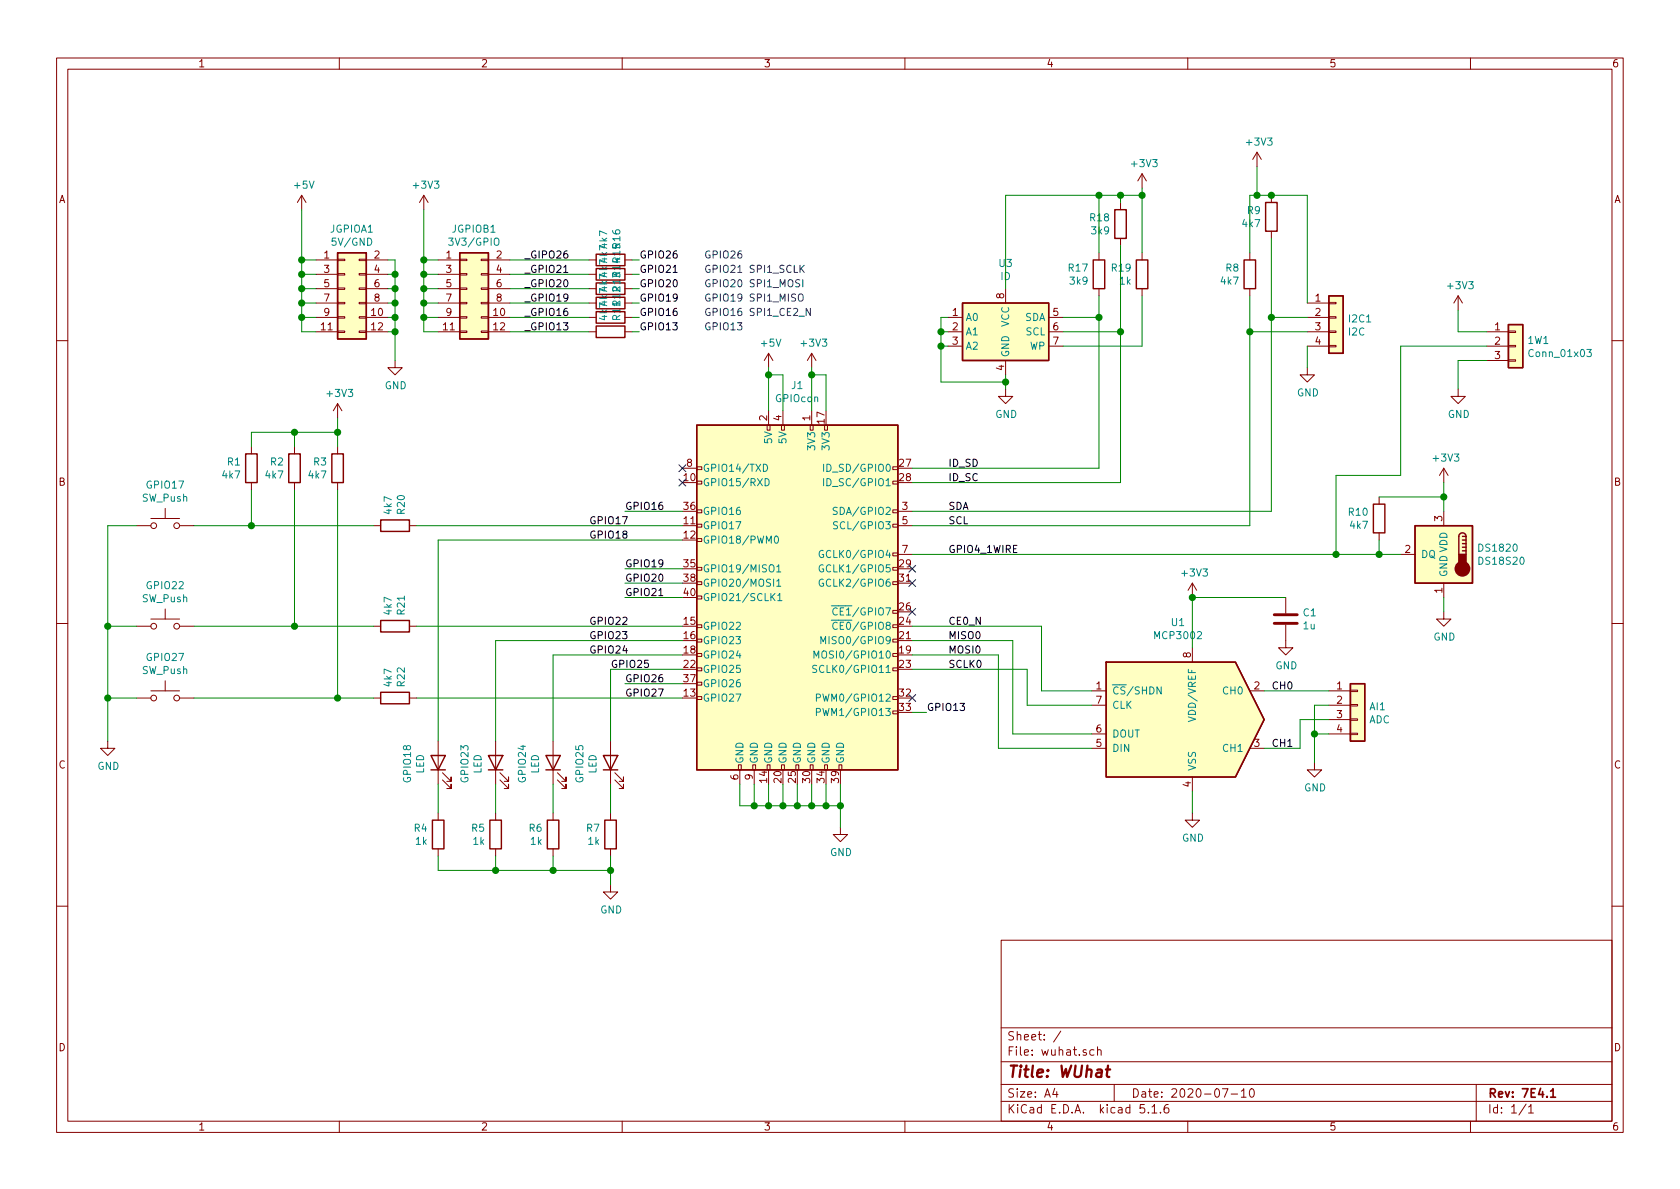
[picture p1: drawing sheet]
EESchema Schematic File Version 4
EELAYER 30 0
EELAYER END
$Descr A4 11693 8268
encoding utf-8
Sheet 1 1
Title "WUhat"
Date "2020-07-10"
Rev "7E4.1"
Comp ""
Comment1 ""
Comment2 ""
Comment3 ""
Comment4 ""
$EndDescr
$Comp
L Connector_Generic:Conn_02x06_Odd_Even JGPIOA1
U 1 1
P 2400 2000
F 0 "JGPIOA1" H 2450 2417 50  0000 C CNN
F 1 "5V/GND" H 2450 2326 50  0000 C CNN
F 2 "Connector_PinHeader_2.54mm:PinHeader_2x06_P2.54mm_Vertical" H 2400 2000 50  0001 C CNN
F 3 "~" H 2400 2000 50  0001 C CNN
	1    2400 2000
	1    0    0    -1  
$EndComp
$Comp
L Connector_Generic:Conn_02x06_Odd_Even JGPIOB1
U 1 1
P 3250 2000
F 0 "JGPIOB1" H 3300 2417 50  0000 C CNN
F 1 "3V3/GPIO" H 3300 2326 50  0000 C CNN
F 2 "Connector_PinHeader_2.54mm:PinHeader_2x06_P2.54mm_Vertical" H 3250 2000 50  0001 C CNN
F 3 "~" H 3250 2000 50  0001 C CNN
	1    3250 2000
	1    0    0    -1  
$EndComp
$Comp
L Connector_Generic:Conn_01x04 I2C1
U 1 1
P 9300 2200
F 0 "I2C1" H 9380 2192 50  0000 L CNN
F 1 "I2C" H 9380 2101 50  0000 L CNN
F 2 "Connector_PinHeader_2.54mm:PinHeader_1x04_P2.54mm_Vertical" H 9300 2200 50  0001 C CNN
F 3 "~" H 9300 2200 50  0001 C CNN
	1    9300 2200
	1    0    0    -1  
$EndComp
$Comp
L Device:LED GPIO18
U 1 1
P 3050 5300
F 0 "GPIO18" H 3041 5516 50  0000 C CNN
F 1 "LED" H 3041 5425 50  0000 C CNN
F 2 "LED_SMD:LED_0603_1608Metric_Pad1.05x0.95mm_HandSolder" H 3050 5300 50  0001 C CNN
F 3 "~" H 3050 5300 50  0001 C CNN
	1    3050 5300
	0    -1   -1   0   
$EndComp
$Comp
L Device:LED GPIO23
U 1 1
P 3450 5300
F 0 "GPIO23" H 3441 5516 50  0000 C CNN
F 1 "LED" H 3441 5425 50  0000 C CNN
F 2 "LED_SMD:LED_0603_1608Metric_Pad1.05x0.95mm_HandSolder" H 3450 5300 50  0001 C CNN
F 3 "~" H 3450 5300 50  0001 C CNN
	1    3450 5300
	0    -1   -1   0   
$EndComp
$Comp
L Device:LED GPIO24
U 1 1
P 3850 5300
F 0 "GPIO24" H 3841 5516 50  0000 C CNN
F 1 "LED" H 3841 5425 50  0000 C CNN
F 2 "LED_SMD:LED_0603_1608Metric_Pad1.05x0.95mm_HandSolder" H 3850 5300 50  0001 C CNN
F 3 "~" H 3850 5300 50  0001 C CNN
	1    3850 5300
	0    -1   -1   0   
$EndComp
$Comp
L Device:LED GPIO25
U 1 1
P 4250 5300
F 0 "GPIO25" H 4241 5516 50  0000 C CNN
F 1 "LED" H 4241 5425 50  0000 C CNN
F 2 "LED_SMD:LED_0603_1608Metric_Pad1.05x0.95mm_HandSolder" H 4250 5300 50  0001 C CNN
F 3 "~" H 4250 5300 50  0001 C CNN
	1    4250 5300
	0    -1   -1   0   
$EndComp
$Comp
L Analog_ADC:MCP3002 U1
U 1 1
P 8300 5000
F 0 "U1" H 8400 5678 50  0000 C CNN
F 1 "MCP3002" H 8400 5587 50  0000 C CNN
F 2 "Package_SO:SOIC-8_3.9x4.9mm_P1.27mm" H 8300 4900 50  0001 C CNN
F 3 "http://ww1.microchip.com/downloads/en/DeviceDoc/21294E.pdf" H 8300 5200 50  0001 C CNN
	1    8300 5000
	-1   0    0    -1  
$EndComp
$Comp
L Connector:Raspberry_Pi_2_3 J1
U 1 1
P 5550 4150
F 0 "J1" H 5550 5628 50  0000 C CNN
F 1 "GPIOcon" H 5550 5537 50  0000 C CNN
F 2 "Connector_PinHeader_2.54mm:PinHeader_2x20_P2.54mm_Vertical" H 5550 4150 50  0001 C CNN
F 3 "https://www.raspberrypi.org/documentation/hardware/raspberrypi/schematics/rpi_SCH_3bplus_1p0_reduced.pdf" H 5550 4150 50  0001 C CNN
	1    5550 4150
	1    0    0    -1  
$EndComp
$Comp
L Sensor_Temperature:DS18S20 DS1820
U 1 1
P 10050 3850
F 0 "DS1820" H 9820 3896 50  0000 R CNN
F 1 "DS18S20" H 9820 3805 50  0000 R CNN
F 2 "Package_TO_SOT_THT:TO-92_Inline_Wide" H 9050 3600 50  0001 C CNN
F 3 "http://datasheets.maximintegrated.com/en/ds/DS18S20.pdf" H 9900 4100 50  0001 C CNN
	1    10050 3850
	-1   0    0    -1  
$EndComp
$Comp
L Device:R R10
U 1 1
P 9600 3600
F 0 "R10" H 9670 3646 50  0000 L CNN
F 1 "4k7" H 9670 3555 50  0000 L CNN
F 2 "Resistor_SMD:R_0603_1608Metric_Pad1.05x0.95mm_HandSolder" V 9530 3600 50  0001 C CNN
F 3 "~" H 9600 3600 50  0001 C CNN
	1    9600 3600
	-1   0    0    -1  
$EndComp
Wire Wire Line
	9600 3750 9600 3850
Wire Wire Line
	9600 3850 9750 3850
Wire Wire Line
	9600 3450 10050 3450
Wire Wire Line
	10050 3450 10050 3550
Wire Wire Line
	5150 5600 5150 5450
Wire Wire Line
	5150 5600 5250 5600
Wire Wire Line
	5850 5600 5850 5450
Wire Wire Line
	5750 5450 5750 5600
Connection ~ 5750 5600
Wire Wire Line
	5750 5600 5850 5600
Wire Wire Line
	5650 5450 5650 5600
Connection ~ 5650 5600
Wire Wire Line
	5650 5600 5750 5600
Wire Wire Line
	5550 5450 5550 5600
Connection ~ 5550 5600
Wire Wire Line
	5550 5600 5650 5600
Wire Wire Line
	5450 5450 5450 5600
Connection ~ 5450 5600
Wire Wire Line
	5450 5600 5550 5600
Wire Wire Line
	5350 5450 5350 5600
Connection ~ 5350 5600
Wire Wire Line
	5350 5600 5450 5600
Wire Wire Line
	5250 5450 5250 5600
Connection ~ 5250 5600
Wire Wire Line
	5250 5600 5350 5600
$Comp
L power:GND #PWR08
U 1 1
P 5850 5750
F 0 "#PWR08" H 5850 5500 50  0001 C CNN
F 1 "GND" H 5855 5577 50  0000 C CNN
F 2 "" H 5850 5750 50  0001 C CNN
F 3 "" H 5850 5750 50  0001 C CNN
	1    5850 5750
	1    0    0    -1  
$EndComp
Wire Wire Line
	5850 5750 5850 5600
Connection ~ 5850 5600
$Comp
L power:GND #PWR012
U 1 1
P 10050 4250
F 0 "#PWR012" H 10050 4000 50  0001 C CNN
F 1 "GND" H 10055 4077 50  0000 C CNN
F 2 "" H 10050 4250 50  0001 C CNN
F 3 "" H 10050 4250 50  0001 C CNN
	1    10050 4250
	1    0    0    -1  
$EndComp
Wire Wire Line
	10050 4250 10050 4150
Connection ~ 9600 3850
$Comp
L Device:R R1
U 1 1
P 1750 3250
F 0 "R1" H 1820 3296 50  0000 L CNN
F 1 "4k7" H 1820 3205 50  0000 L CNN
F 2 "Resistor_SMD:R_0603_1608Metric_Pad1.05x0.95mm_HandSolder" V 1680 3250 50  0001 C CNN
F 3 "~" H 1750 3250 50  0001 C CNN
	1    1750 3250
	-1   0    0    -1  
$EndComp
$Comp
L power:GND #PWR01
U 1 1
P 750 5150
F 0 "#PWR01" H 750 4900 50  0001 C CNN
F 1 "GND" H 755 4977 50  0000 C CNN
F 2 "" H 750 5150 50  0001 C CNN
F 3 "" H 750 5150 50  0001 C CNN
	1    750  5150
	1    0    0    -1  
$EndComp
Wire Wire Line
	950  4850 750  4850
Connection ~ 750  4850
Wire Wire Line
	750  4350 950  4350
Wire Wire Line
	750  3650 950  3650
$Comp
L Device:R R2
U 1 1
P 2050 3250
F 0 "R2" H 2120 3296 50  0000 L CNN
F 1 "4k7" H 2120 3205 50  0000 L CNN
F 2 "Resistor_SMD:R_0603_1608Metric_Pad1.05x0.95mm_HandSolder" V 1980 3250 50  0001 C CNN
F 3 "~" H 2050 3250 50  0001 C CNN
	1    2050 3250
	-1   0    0    -1  
$EndComp
$Comp
L Device:R R3
U 1 1
P 2350 3250
F 0 "R3" H 2420 3296 50  0000 L CNN
F 1 "4k7" H 2420 3205 50  0000 L CNN
F 2 "Resistor_SMD:R_0603_1608Metric_Pad1.05x0.95mm_HandSolder" V 2280 3250 50  0001 C CNN
F 3 "~" H 2350 3250 50  0001 C CNN
	1    2350 3250
	-1   0    0    -1  
$EndComp
Wire Wire Line
	1750 3400 1750 3650
Wire Wire Line
	2350 3400 2350 4850
Wire Wire Line
	2350 4850 2600 4850
Connection ~ 2350 4850
Wire Wire Line
	2050 4350 2600 4350
Wire Wire Line
	1750 3650 2600 3650
Connection ~ 1750 3650
$Comp
L power:+3V3 #PWR07
U 1 1
P 5650 2550
F 0 "#PWR07" H 5650 2400 50  0001 C CNN
F 1 "+3V3" H 5665 2723 50  0000 C CNN
F 2 "" H 5650 2550 50  0001 C CNN
F 3 "" H 5650 2550 50  0001 C CNN
	1    5650 2550
	1    0    0    -1  
$EndComp
Wire Wire Line
	5650 2550 5650 2600
Wire Wire Line
	5750 2850 5750 2600
Wire Wire Line
	5750 2600 5650 2600
Connection ~ 5650 2600
Wire Wire Line
	5650 2600 5650 2850
$Comp
L power:+3V3 #PWR02
U 1 1
P 2350 2900
F 0 "#PWR02" H 2350 2750 50  0001 C CNN
F 1 "+3V3" H 2365 3073 50  0000 C CNN
F 2 "" H 2350 2900 50  0001 C CNN
F 3 "" H 2350 2900 50  0001 C CNN
	1    2350 2900
	1    0    0    -1  
$EndComp
Wire Wire Line
	2350 2900 2350 3000
Wire Wire Line
	2050 3100 2050 3000
Wire Wire Line
	2050 3000 2350 3000
Connection ~ 2350 3000
Wire Wire Line
	2350 3000 2350 3100
Wire Wire Line
	1750 3100 1750 3000
Wire Wire Line
	1750 3000 2050 3000
Connection ~ 2050 3000
$Comp
L power:+3V3 #PWR011
U 1 1
P 10050 3350
F 0 "#PWR011" H 10050 3200 50  0001 C CNN
F 1 "+3V3" H 10065 3523 50  0000 C CNN
F 2 "" H 10050 3350 50  0001 C CNN
F 3 "" H 10050 3350 50  0001 C CNN
	1    10050 3350
	1    0    0    -1  
$EndComp
Wire Wire Line
	10050 3450 10050 3350
Connection ~ 10050 3450
$Comp
L power:GND #PWR06
U 1 1
P 4250 6150
F 0 "#PWR06" H 4250 5900 50  0001 C CNN
F 1 "GND" H 4255 5977 50  0000 C CNN
F 2 "" H 4250 6150 50  0001 C CNN
F 3 "" H 4250 6150 50  0001 C CNN
	1    4250 6150
	1    0    0    -1  
$EndComp
Wire Wire Line
	4250 6150 4250 6050
Wire Wire Line
	3850 5950 3850 6050
Wire Wire Line
	3850 6050 4250 6050
Connection ~ 4250 6050
Wire Wire Line
	4250 6050 4250 5950
Wire Wire Line
	3850 6050 3450 6050
Wire Wire Line
	3450 6050 3450 5950
Connection ~ 3850 6050
Wire Wire Line
	3450 6050 3050 6050
Wire Wire Line
	3050 6050 3050 5950
Connection ~ 3450 6050
Wire Wire Line
	4250 5150 4250 4650
Wire Wire Line
	4250 4650 4750 4650
Wire Wire Line
	3850 4550 3850 5150
Wire Wire Line
	3850 4550 4750 4550
Wire Wire Line
	3450 5150 3450 4450
Wire Wire Line
	3450 4450 4750 4450
Wire Wire Line
	3050 3750 3050 5150
Wire Wire Line
	3050 3750 4750 3750
$Comp
L Device:R R4
U 1 1
P 3050 5800
F 0 "R4" H 3120 5846 50  0000 L CNN
F 1 "1k" H 3120 5755 50  0000 L CNN
F 2 "Resistor_SMD:R_0603_1608Metric_Pad1.05x0.95mm_HandSolder" V 2980 5800 50  0001 C CNN
F 3 "~" H 3050 5800 50  0001 C CNN
	1    3050 5800
	-1   0    0    -1  
$EndComp
$Comp
L Device:R R5
U 1 1
P 3450 5800
F 0 "R5" H 3520 5846 50  0000 L CNN
F 1 "1k" H 3520 5755 50  0000 L CNN
F 2 "Resistor_SMD:R_0603_1608Metric_Pad1.05x0.95mm_HandSolder" V 3380 5800 50  0001 C CNN
F 3 "~" H 3450 5800 50  0001 C CNN
	1    3450 5800
	-1   0    0    -1  
$EndComp
$Comp
L Device:R R6
U 1 1
P 3850 5800
F 0 "R6" H 3920 5846 50  0000 L CNN
F 1 "1k" H 3920 5755 50  0000 L CNN
F 2 "Resistor_SMD:R_0603_1608Metric_Pad1.05x0.95mm_HandSolder" V 3780 5800 50  0001 C CNN
F 3 "~" H 3850 5800 50  0001 C CNN
	1    3850 5800
	-1   0    0    -1  
$EndComp
$Comp
L Device:R R7
U 1 1
P 4250 5800
F 0 "R7" H 4320 5846 50  0000 L CNN
F 1 "1k" H 4320 5755 50  0000 L CNN
F 2 "Resistor_SMD:R_0603_1608Metric_Pad1.05x0.95mm_HandSolder" V 4180 5800 50  0001 C CNN
F 3 "~" H 4250 5800 50  0001 C CNN
	1    4250 5800
	-1   0    0    -1  
$EndComp
Wire Wire Line
	4250 5650 4250 5450
Wire Wire Line
	3850 5650 3850 5450
Wire Wire Line
	3450 5450 3450 5650
Wire Wire Line
	3050 5650 3050 5450
$Comp
L Device:R R8
U 1 1
P 8700 1900
F 0 "R8" H 8770 1946 50  0000 L CNN
F 1 "4k7" H 8770 1855 50  0000 L CNN
F 2 "Resistor_SMD:R_0603_1608Metric_Pad1.05x0.95mm_HandSolder" V 8630 1900 50  0001 C CNN
F 3 "~" H 8700 1900 50  0001 C CNN
	1    8700 1900
	-1   0    0    -1  
$EndComp
$Comp
L Device:R R9
U 1 1
P 8850 1500
F 0 "R9" H 8920 1546 50  0000 L CNN
F 1 "4k7" H 8920 1455 50  0000 L CNN
F 2 "Resistor_SMD:R_0603_1608Metric_Pad1.05x0.95mm_HandSolder" V 8780 1500 50  0001 C CNN
F 3 "~" H 8850 1500 50  0001 C CNN
	1    8850 1500
	-1   0    0    -1  
$EndComp
$Comp
L power:+3V3 #PWR015
U 1 1
P 8300 4150
F 0 "#PWR015" H 8300 4000 50  0001 C CNN
F 1 "+3V3" H 8315 4323 50  0000 C CNN
F 2 "" H 8300 4150 50  0001 C CNN
F 3 "" H 8300 4150 50  0001 C CNN
	1    8300 4150
	1    0    0    -1  
$EndComp
Wire Wire Line
	7600 4800 7250 4800
Wire Wire Line
	7250 4800 7250 4350
Wire Wire Line
	7250 4350 6350 4350
Wire Wire Line
	7600 4900 7150 4900
Wire Wire Line
	7150 4900 7150 4650
Wire Wire Line
	7150 4650 6350 4650
Wire Wire Line
	7600 5100 7050 5100
Wire Wire Line
	7050 5100 7050 4450
Wire Wire Line
	7050 4450 6350 4450
Wire Wire Line
	7600 5200 6950 5200
Wire Wire Line
	6950 5200 6950 4550
Wire Wire Line
	6950 4550 6350 4550
$Comp
L power:GND #PWR016
U 1 1
P 8300 5650
F 0 "#PWR016" H 8300 5400 50  0001 C CNN
F 1 "GND" H 8305 5477 50  0000 C CNN
F 2 "" H 8300 5650 50  0001 C CNN
F 3 "" H 8300 5650 50  0001 C CNN
	1    8300 5650
	1    0    0    -1  
$EndComp
Wire Wire Line
	8300 5650 8300 5500
$Comp
L power:+3V3 #PWR09
U 1 1
P 8750 1150
F 0 "#PWR09" H 8750 1000 50  0001 C CNN
F 1 "+3V3" H 8765 1323 50  0000 C CNN
F 2 "" H 8750 1150 50  0001 C CNN
F 3 "" H 8750 1150 50  0001 C CNN
	1    8750 1150
	1    0    0    -1  
$EndComp
Wire Wire Line
	8750 1350 8850 1350
Wire Wire Line
	8750 1350 8700 1350
Wire Wire Line
	8700 1350 8700 1750
Connection ~ 8750 1350
Wire Wire Line
	9100 2100 9100 1350
Wire Wire Line
	9100 1350 8850 1350
Connection ~ 8850 1350
Wire Wire Line
	8750 1150 8750 1350
$Comp
L power:GND #PWR010
U 1 1
P 9100 2550
F 0 "#PWR010" H 9100 2300 50  0001 C CNN
F 1 "GND" H 9105 2377 50  0000 C CNN
F 2 "" H 9100 2550 50  0001 C CNN
F 3 "" H 9100 2550 50  0001 C CNN
	1    9100 2550
	1    0    0    -1  
$EndComp
Wire Wire Line
	9100 2550 9100 2400
$Comp
L Connector_Generic:Conn_01x04 AI1
U 1 1
P 9450 4900
F 0 "AI1" H 9530 4892 50  0000 L CNN
F 1 "ADC" H 9530 4801 50  0000 L CNN
F 2 "Connector_PinHeader_2.54mm:PinHeader_1x04_P2.54mm_Vertical" H 9450 4900 50  0001 C CNN
F 3 "~" H 9450 4900 50  0001 C CNN
	1    9450 4900
	1    0    0    -1  
$EndComp
Wire Wire Line
	9050 5200 8800 5200
Wire Wire Line
	9050 5000 9250 5000
Wire Wire Line
	9050 5000 9050 5200
Wire Wire Line
	8800 4800 9250 4800
$Comp
L power:GND #PWR017
U 1 1
P 9150 5300
F 0 "#PWR017" H 9150 5050 50  0001 C CNN
F 1 "GND" H 9155 5127 50  0000 C CNN
F 2 "" H 9150 5300 50  0001 C CNN
F 3 "" H 9150 5300 50  0001 C CNN
	1    9150 5300
	1    0    0    -1  
$EndComp
Wire Wire Line
	9150 5300 9150 5100
Wire Wire Line
	9150 5100 9250 5100
Wire Wire Line
	9250 4900 9150 4900
Wire Wire Line
	9150 4900 9150 5100
Connection ~ 9150 5100
$Comp
L power:+3V3 #PWR03
U 1 1
P 2950 1450
F 0 "#PWR03" H 2950 1300 50  0001 C CNN
F 1 "+3V3" H 2965 1623 50  0000 C CNN
F 2 "" H 2950 1450 50  0001 C CNN
F 3 "" H 2950 1450 50  0001 C CNN
	1    2950 1450
	1    0    0    -1  
$EndComp
$Comp
L power:+5V #PWR04
U 1 1
P 2100 1450
F 0 "#PWR04" H 2100 1300 50  0001 C CNN
F 1 "+5V" H 2115 1623 50  0000 C CNN
F 2 "" H 2100 1450 50  0001 C CNN
F 3 "" H 2100 1450 50  0001 C CNN
	1    2100 1450
	1    0    0    -1  
$EndComp
$Comp
L power:GND #PWR05
U 1 1
P 2750 2500
F 0 "#PWR05" H 2750 2250 50  0001 C CNN
F 1 "GND" H 2755 2327 50  0000 C CNN
F 2 "" H 2750 2500 50  0001 C CNN
F 3 "" H 2750 2500 50  0001 C CNN
	1    2750 2500
	1    0    0    -1  
$EndComp
Wire Wire Line
	2100 1450 2100 1800
Wire Wire Line
	2750 1800 2700 1800
Wire Wire Line
	2750 1800 2750 1900
Wire Wire Line
	2750 1900 2700 1900
Wire Wire Line
	2750 1900 2750 2000
Wire Wire Line
	2750 2000 2700 2000
Connection ~ 2750 1900
Wire Wire Line
	2750 2000 2750 2100
Wire Wire Line
	2750 2100 2700 2100
Connection ~ 2750 2000
Wire Wire Line
	2750 2100 2750 2200
Wire Wire Line
	2750 2200 2700 2200
Connection ~ 2750 2100
Wire Wire Line
	2750 2200 2750 2300
Wire Wire Line
	2750 2300 2700 2300
Connection ~ 2750 2200
Wire Wire Line
	2100 1800 2200 1800
Wire Wire Line
	2100 1800 2100 1900
Wire Wire Line
	2100 1900 2200 1900
Wire Wire Line
	2100 1900 2100 2000
Wire Wire Line
	2100 2000 2200 2000
Connection ~ 2100 1900
Wire Wire Line
	2100 2000 2100 2100
Wire Wire Line
	2100 2100 2200 2100
Connection ~ 2100 2000
Wire Wire Line
	2100 2100 2100 2200
Wire Wire Line
	2100 2200 2200 2200
Connection ~ 2100 2100
Wire Wire Line
	2100 2200 2100 2300
Wire Wire Line
	2100 2300 2200 2300
Connection ~ 2100 2200
Wire Wire Line
	2950 1800 3050 1800
Wire Wire Line
	3050 1900 2950 1900
Connection ~ 2950 1900
Wire Wire Line
	2950 1900 2950 1800
Wire Wire Line
	3050 2000 2950 2000
Connection ~ 2950 2000
Wire Wire Line
	2950 2000 2950 1900
Wire Wire Line
	3050 2100 2950 2100
Connection ~ 2950 2100
Wire Wire Line
	2950 2100 2950 2000
Wire Wire Line
	3050 2200 2950 2200
Connection ~ 2950 2200
Wire Wire Line
	2950 2200 2950 2100
Wire Wire Line
	3050 2300 2950 2300
Wire Wire Line
	2950 2300 2950 2200
Text Label 4450 1800 0    50   ~ 0
GPIO26
Wire Wire Line
	4750 4750 4350 4750
Text Label 4350 4750 0    50   ~ 0
GPIO26
Wire Wire Line
	4750 3950 4350 3950
Wire Wire Line
	4750 4050 4350 4050
Wire Wire Line
	4750 4150 4350 4150
Wire Wire Line
	4750 3550 4350 3550
Text Label 4350 4150 0    50   ~ 0
GPIO21
Text Label 4350 4050 0    50   ~ 0
GPIO20
Text Label 4350 3950 0    50   ~ 0
GPIO19
Text Label 4350 3550 0    50   ~ 0
GPIO16
Wire Wire Line
	6350 4950 6450 4950
Text Label 6450 4950 0    50   ~ 0
GPIO13
Text Label 4450 1900 0    50   ~ 0
GPIO21
Text Label 4450 2000 0    50   ~ 0
GPIO20
Text Label 4450 2100 0    50   ~ 0
GPIO19
Text Label 4450 2200 0    50   ~ 0
GPIO16
Text Label 4450 2300 0    50   ~ 0
GPIO13
NoConn ~ 6350 4850
NoConn ~ 6350 4250
NoConn ~ 6350 4050
NoConn ~ 6350 3950
NoConn ~ 4750 3250
NoConn ~ 4750 3350
$Comp
L power:+5V #PWR0101
U 1 1
P 5350 2550
F 0 "#PWR0101" H 5350 2400 50  0001 C CNN
F 1 "+5V" H 5365 2723 50  0000 C CNN
F 2 "" H 5350 2550 50  0001 C CNN
F 3 "" H 5350 2550 50  0001 C CNN
	1    5350 2550
	1    0    0    -1  
$EndComp
Wire Wire Line
	5350 2550 5350 2600
Wire Wire Line
	5450 2850 5450 2600
Wire Wire Line
	5450 2600 5350 2600
Connection ~ 5350 2600
Wire Wire Line
	5350 2600 5350 2850
$Comp
L Device:R R16
U 1 1
P 4250 1800
F 0 "R16" H 4320 1846 50  0000 L CNN
F 1 "4k7" H 4320 1755 50  0000 L CNN
F 2 "Resistor_SMD:R_0603_1608Metric_Pad1.05x0.95mm_HandSolder" V 4180 1800 50  0001 C CNN
F 3 "~" H 4250 1800 50  0001 C CNN
	1    4250 1800
	0    1    -1   0   
$EndComp
$Comp
L Device:R R15
U 1 1
P 4250 1900
F 0 "R15" H 4320 1946 50  0000 L CNN
F 1 "4k7" H 4320 1855 50  0000 L CNN
F 2 "Resistor_SMD:R_0603_1608Metric_Pad1.05x0.95mm_HandSolder" V 4180 1900 50  0001 C CNN
F 3 "~" H 4250 1900 50  0001 C CNN
	1    4250 1900
	0    1    -1   0   
$EndComp
$Comp
L Device:R R14
U 1 1
P 4250 2000
F 0 "R14" H 4320 2046 50  0000 L CNN
F 1 "4k7" H 4320 1955 50  0000 L CNN
F 2 "Resistor_SMD:R_0603_1608Metric_Pad1.05x0.95mm_HandSolder" V 4180 2000 50  0001 C CNN
F 3 "~" H 4250 2000 50  0001 C CNN
	1    4250 2000
	0    1    -1   0   
$EndComp
$Comp
L Device:R R13
U 1 1
P 4250 2100
F 0 "R13" H 4320 2146 50  0000 L CNN
F 1 "4k7" H 4320 2055 50  0000 L CNN
F 2 "Resistor_SMD:R_0603_1608Metric_Pad1.05x0.95mm_HandSolder" V 4180 2100 50  0001 C CNN
F 3 "~" H 4250 2100 50  0001 C CNN
	1    4250 2100
	0    1    -1   0   
$EndComp
$Comp
L Device:R R12
U 1 1
P 4250 2200
F 0 "R12" H 4320 2246 50  0000 L CNN
F 1 "4k7" H 4320 2155 50  0000 L CNN
F 2 "Resistor_SMD:R_0603_1608Metric_Pad1.05x0.95mm_HandSolder" V 4180 2200 50  0001 C CNN
F 3 "~" H 4250 2200 50  0001 C CNN
	1    4250 2200
	0    1    -1   0   
$EndComp
$Comp
L Device:R R11
U 1 1
P 4250 2300
F 0 "R11" H 4320 2346 50  0000 L CNN
F 1 "4k7" H 4320 2255 50  0000 L CNN
F 2 "Resistor_SMD:R_0603_1608Metric_Pad1.05x0.95mm_HandSolder" V 4180 2300 50  0001 C CNN
F 3 "~" H 4250 2300 50  0001 C CNN
	1    4250 2300
	0    1    -1   0   
$EndComp
Wire Wire Line
	4400 2300 4450 2300
Wire Wire Line
	4450 2200 4400 2200
Wire Wire Line
	4400 2100 4450 2100
Wire Wire Line
	4450 2000 4400 2000
Wire Wire Line
	4400 1900 4450 1900
Wire Wire Line
	4450 1800 4400 1800
Wire Wire Line
	2950 1800 2950 1450
Connection ~ 2950 1800
Wire Wire Line
	2750 2500 2750 2300
Connection ~ 2750 2300
Connection ~ 2100 1800
Wire Wire Line
	8700 2050 8700 2300
Wire Wire Line
	9100 2300 8700 2300
Connection ~ 8700 2300
Wire Wire Line
	8700 2300 8700 3650
Wire Wire Line
	9100 2200 8850 2200
Wire Wire Line
	8850 1650 8850 2200
Connection ~ 8850 2200
Wire Wire Line
	8850 2200 8850 3550
Text Notes 4900 1900 0    50   ~ 0
GPIO21 SPI1_SCLK
Text Notes 4900 2000 0    50   ~ 0
GPIO20 SPI1_MOSI
Text Notes 4900 1800 0    50   ~ 0
GPIO26
Text Notes 4900 2200 0    50   ~ 0
GPIO16 SPI1_CE2_N
Text Notes 4900 2100 0    50   ~ 0
GPIO19 SPI1_MISO
Text Notes 4900 2300 0    50   ~ 0
GPIO13
$Comp
L Memory_EEPROM:CAT24C256 U3
U 1 1
P 7000 2300
F 0 "U3" H 7000 2778 50  0000 C CNN
F 1 "ID" H 7000 2687 50  0000 C CNN
F 2 "Package_SO:SOIC-8_3.9x4.9mm_P1.27mm" H 7000 2300 50  0001 C CNN
F 3 "https://www.onsemi.cn/PowerSolutions/document/CAT24C256-D.PDF" H 7000 2300 50  0001 C CNN
	1    7000 2300
	1    0    0    -1  
$EndComp
Wire Wire Line
	6350 3650 8700 3650
Wire Wire Line
	6350 3550 8850 3550
$Comp
L power:GND #PWR013
U 1 1
P 7000 2700
F 0 "#PWR013" H 7000 2450 50  0001 C CNN
F 1 "GND" H 7005 2527 50  0000 C CNN
F 2 "" H 7000 2700 50  0001 C CNN
F 3 "" H 7000 2700 50  0001 C CNN
	1    7000 2700
	1    0    0    -1  
$EndComp
Wire Wire Line
	7000 2700 7000 2650
Wire Wire Line
	7000 2650 6550 2650
Wire Wire Line
	6550 2650 6550 2400
Wire Wire Line
	6550 2400 6600 2400
Connection ~ 7000 2650
Wire Wire Line
	7000 2650 7000 2600
Wire Wire Line
	6600 2300 6550 2300
Wire Wire Line
	6550 2300 6550 2400
Connection ~ 6550 2400
Wire Wire Line
	6600 2200 6550 2200
Wire Wire Line
	6550 2200 6550 2300
Connection ~ 6550 2300
$Comp
L Device:R R17
U 1 1
P 7650 1900
F 0 "R17" H 7720 1946 50  0000 L CNN
F 1 "3k9" H 7720 1855 50  0000 L CNN
F 2 "Resistor_SMD:R_0603_1608Metric_Pad1.05x0.95mm_HandSolder" V 7580 1900 50  0001 C CNN
F 3 "~" H 7650 1900 50  0001 C CNN
	1    7650 1900
	-1   0    0    -1  
$EndComp
$Comp
L Device:R R18
U 1 1
P 7800 1550
F 0 "R18" H 7870 1596 50  0000 L CNN
F 1 "3k9" H 7870 1505 50  0000 L CNN
F 2 "Resistor_SMD:R_0603_1608Metric_Pad1.05x0.95mm_HandSolder" V 7730 1550 50  0001 C CNN
F 3 "~" H 7800 1550 50  0001 C CNN
	1    7800 1550
	-1   0    0    -1  
$EndComp
Wire Wire Line
	7650 2050 7650 2200
Wire Wire Line
	7650 2200 7400 2200
Wire Wire Line
	7400 2300 7800 2300
Wire Wire Line
	7800 2300 7800 1700
$Comp
L power:+3V3 #PWR014
U 1 1
P 7950 1300
F 0 "#PWR014" H 7950 1150 50  0001 C CNN
F 1 "+3V3" H 7965 1473 50  0000 C CNN
F 2 "" H 7950 1300 50  0001 C CNN
F 3 "" H 7950 1300 50  0001 C CNN
	1    7950 1300
	1    0    0    -1  
$EndComp
Wire Wire Line
	7800 1350 7650 1350
Wire Wire Line
	7650 1350 7650 1750
Connection ~ 7800 1350
Wire Wire Line
	7800 1350 7800 1400
$Comp
L Device:R R19
U 1 1
P 7950 1900
F 0 "R19" H 8020 1946 50  0000 L CNN
F 1 "1k" H 8020 1855 50  0000 L CNN
F 2 "Resistor_SMD:R_0603_1608Metric_Pad1.05x0.95mm_HandSolder" V 7880 1900 50  0001 C CNN
F 3 "~" H 7950 1900 50  0001 C CNN
	1    7950 1900
	-1   0    0    -1  
$EndComp
Wire Wire Line
	7950 2050 7950 2400
Wire Wire Line
	7950 2400 7400 2400
Wire Wire Line
	7950 1750 7950 1350
Wire Wire Line
	7950 1350 7800 1350
Wire Wire Line
	7950 1300 7950 1350
Connection ~ 7950 1350
Wire Wire Line
	7650 1350 7000 1350
Wire Wire Line
	7000 1350 7000 2000
Connection ~ 7650 1350
Wire Wire Line
	7650 2200 7650 3250
Wire Wire Line
	7650 3250 6350 3250
Connection ~ 7650 2200
Wire Wire Line
	6350 3350 7800 3350
Wire Wire Line
	7800 3350 7800 2300
Connection ~ 7800 2300
$Comp
L Device:C C1
U 1 1
P 8950 4300
F 0 "C1" H 9065 4346 50  0000 L CNN
F 1 "1u" H 9065 4255 50  0000 L CNN
F 2 "Capacitor_SMD:C_0603_1608Metric_Pad1.05x0.95mm_HandSolder" H 8988 4150 50  0001 C CNN
F 3 "~" H 8950 4300 50  0001 C CNN
	1    8950 4300
	1    0    0    -1  
$EndComp
Wire Wire Line
	8950 4150 8300 4150
Connection ~ 8300 4150
$Comp
L power:GND #PWR0103
U 1 1
P 8950 4450
F 0 "#PWR0103" H 8950 4200 50  0001 C CNN
F 1 "GND" H 8955 4277 50  0000 C CNN
F 2 "" H 8950 4450 50  0001 C CNN
F 3 "" H 8950 4450 50  0001 C CNN
	1    8950 4450
	1    0    0    -1  
$EndComp
Text Label 6600 3250 0    50   ~ 0
ID_SD
Text Label 6600 3350 0    50   ~ 0
ID_SC
Text Label 6600 3550 0    50   ~ 0
SDA
Text Label 6600 3650 0    50   ~ 0
SCL
Text Label 6600 4350 0    50   ~ 0
CE0_N
Text Label 6600 4450 0    50   ~ 0
MISO0
Text Label 6600 4550 0    50   ~ 0
MOSI0
Text Label 6600 4650 0    50   ~ 0
SCLK0
Wire Wire Line
	8300 4150 8300 4500
Text Label 8850 4800 0    50   ~ 0
CH0
Text Label 8850 5200 0    50   ~ 0
CH1
Text Label 6600 3850 0    50   ~ 0
GPIO4_1WIRE
Text Label 4100 3750 0    50   ~ 0
GPIO18
Text Label 4100 4350 0    50   ~ 0
GPIO22
Text Label 4100 4450 0    50   ~ 0
GPIO23
Text Label 4100 4550 0    50   ~ 0
GPIO24
Text Label 4250 4650 0    50   ~ 0
GPIO25
Text Label 4100 3650 0    50   ~ 0
GPIO17
$Comp
L Switch:SW_Push GPIO17
U 1 1
P 1150 3650
F 0 "GPIO17" H 1150 3935 50  0000 C CNN
F 1 "SW_Push" H 1150 3844 50  0000 C CNN
F 2 "Button_Switch_THT:SW_PUSH_6mm" H 1150 3850 50  0001 C CNN
F 3 "" H 1150 3850 50  0001 C CNN
	1    1150 3650
	1    0    0    -1  
$EndComp
$Comp
L Switch:SW_Push GPIO22
U 1 1
P 1150 4350
F 0 "GPIO22" H 1150 4635 50  0000 C CNN
F 1 "SW_Push" H 1150 4544 50  0000 C CNN
F 2 "Button_Switch_THT:SW_PUSH_6mm" H 1150 4550 50  0001 C CNN
F 3 "" H 1150 4550 50  0001 C CNN
	1    1150 4350
	1    0    0    -1  
$EndComp
$Comp
L Switch:SW_Push GPIO27
U 1 1
P 1150 4850
F 0 "GPIO27" H 1150 5135 50  0000 C CNN
F 1 "SW_Push" H 1150 5044 50  0000 C CNN
F 2 "Button_Switch_THT:SW_PUSH_6mm" H 1150 5050 50  0001 C CNN
F 3 "" H 1150 5050 50  0001 C CNN
	1    1150 4850
	1    0    0    -1  
$EndComp
Wire Wire Line
	750  4850 750  5150
Wire Wire Line
	1350 4850 2350 4850
Wire Wire Line
	1350 4350 2050 4350
Wire Wire Line
	1350 3650 1750 3650
Connection ~ 750  4350
Wire Wire Line
	750  4350 750  4850
Connection ~ 2050 4350
Wire Wire Line
	2050 3400 2050 4350
Wire Wire Line
	750  3650 750  4350
$Comp
L Device:R R20
U 1 1
P 2750 3650
F 0 "R20" H 2820 3696 50  0000 L CNN
F 1 "4k7" H 2820 3605 50  0000 L CNN
F 2 "Resistor_SMD:R_0603_1608Metric_Pad1.05x0.95mm_HandSolder" V 2680 3650 50  0001 C CNN
F 3 "~" H 2750 3650 50  0001 C CNN
	1    2750 3650
	0    1    -1   0   
$EndComp
Wire Wire Line
	2900 3650 4750 3650
$Comp
L Device:R R21
U 1 1
P 2750 4350
F 0 "R21" H 2820 4396 50  0000 L CNN
F 1 "4k7" H 2820 4305 50  0000 L CNN
F 2 "Resistor_SMD:R_0603_1608Metric_Pad1.05x0.95mm_HandSolder" V 2680 4350 50  0001 C CNN
F 3 "~" H 2750 4350 50  0001 C CNN
	1    2750 4350
	0    1    -1   0   
$EndComp
Wire Wire Line
	2900 4350 4750 4350
$Comp
L Device:R R22
U 1 1
P 2750 4850
F 0 "R22" H 2820 4896 50  0000 L CNN
F 1 "4k7" H 2820 4805 50  0000 L CNN
F 2 "Resistor_SMD:R_0603_1608Metric_Pad1.05x0.95mm_HandSolder" V 2680 4850 50  0001 C CNN
F 3 "~" H 2750 4850 50  0001 C CNN
	1    2750 4850
	0    1    -1   0   
$EndComp
Wire Wire Line
	2900 4850 4750 4850
Text Label 4350 4850 0    50   ~ 0
GPIO27
Wire Wire Line
	6350 3850 9300 3850
$Comp
L Connector_Generic:Conn_01x03 1W1
U 1 1
P 10550 2400
F 0 "1W1" H 10630 2442 50  0000 L CNN
F 1 "Conn_01x03" H 10630 2351 50  0000 L CNN
F 2 "Connector_PinHeader_2.54mm:PinHeader_1x03_P2.54mm_Vertical" H 10550 2400 50  0001 C CNN
F 3 "~" H 10550 2400 50  0001 C CNN
	1    10550 2400
	1    0    0    -1  
$EndComp
$Comp
L power:GND #PWR0102
U 1 1
P 10150 2700
F 0 "#PWR0102" H 10150 2450 50  0001 C CNN
F 1 "GND" H 10155 2527 50  0000 C CNN
F 2 "" H 10150 2700 50  0001 C CNN
F 3 "" H 10150 2700 50  0001 C CNN
	1    10150 2700
	1    0    0    -1  
$EndComp
$Comp
L power:+3V3 #PWR0104
U 1 1
P 10150 2150
F 0 "#PWR0104" H 10150 2000 50  0001 C CNN
F 1 "+3V3" H 10165 2323 50  0000 C CNN
F 2 "" H 10150 2150 50  0001 C CNN
F 3 "" H 10150 2150 50  0001 C CNN
	1    10150 2150
	1    0    0    -1  
$EndComp
Wire Wire Line
	10150 2700 10150 2500
Wire Wire Line
	10150 2500 10350 2500
Wire Wire Line
	10350 2300 10150 2300
Wire Wire Line
	10150 2300 10150 2150
Wire Wire Line
	10350 2400 9750 2400
Wire Wire Line
	9750 2400 9750 3300
Wire Wire Line
	9750 3300 9300 3300
Wire Wire Line
	9300 3300 9300 3850
Connection ~ 9300 3850
Wire Wire Line
	9300 3850 9600 3850
Wire Wire Line
	3550 2300 4100 2300
Wire Wire Line
	3550 2200 4100 2200
Wire Wire Line
	3550 2100 4100 2100
Wire Wire Line
	3550 2000 4100 2000
Wire Wire Line
	3550 1900 4100 1900
Wire Wire Line
	3550 1800 4100 1800
Text Label 3650 1800 0    50   ~ 0
_GIPO26
Text Label 3650 1900 0    50   ~ 0
_GPIO21
Text Label 3650 2000 0    50   ~ 0
_GPIO20
Text Label 3650 2100 0    50   ~ 0
_GPIO19
Text Label 3650 2200 0    50   ~ 0
_GPIO16
Text Label 3650 2300 0    50   ~ 0
_GPIO13
$EndSCHEMATC
